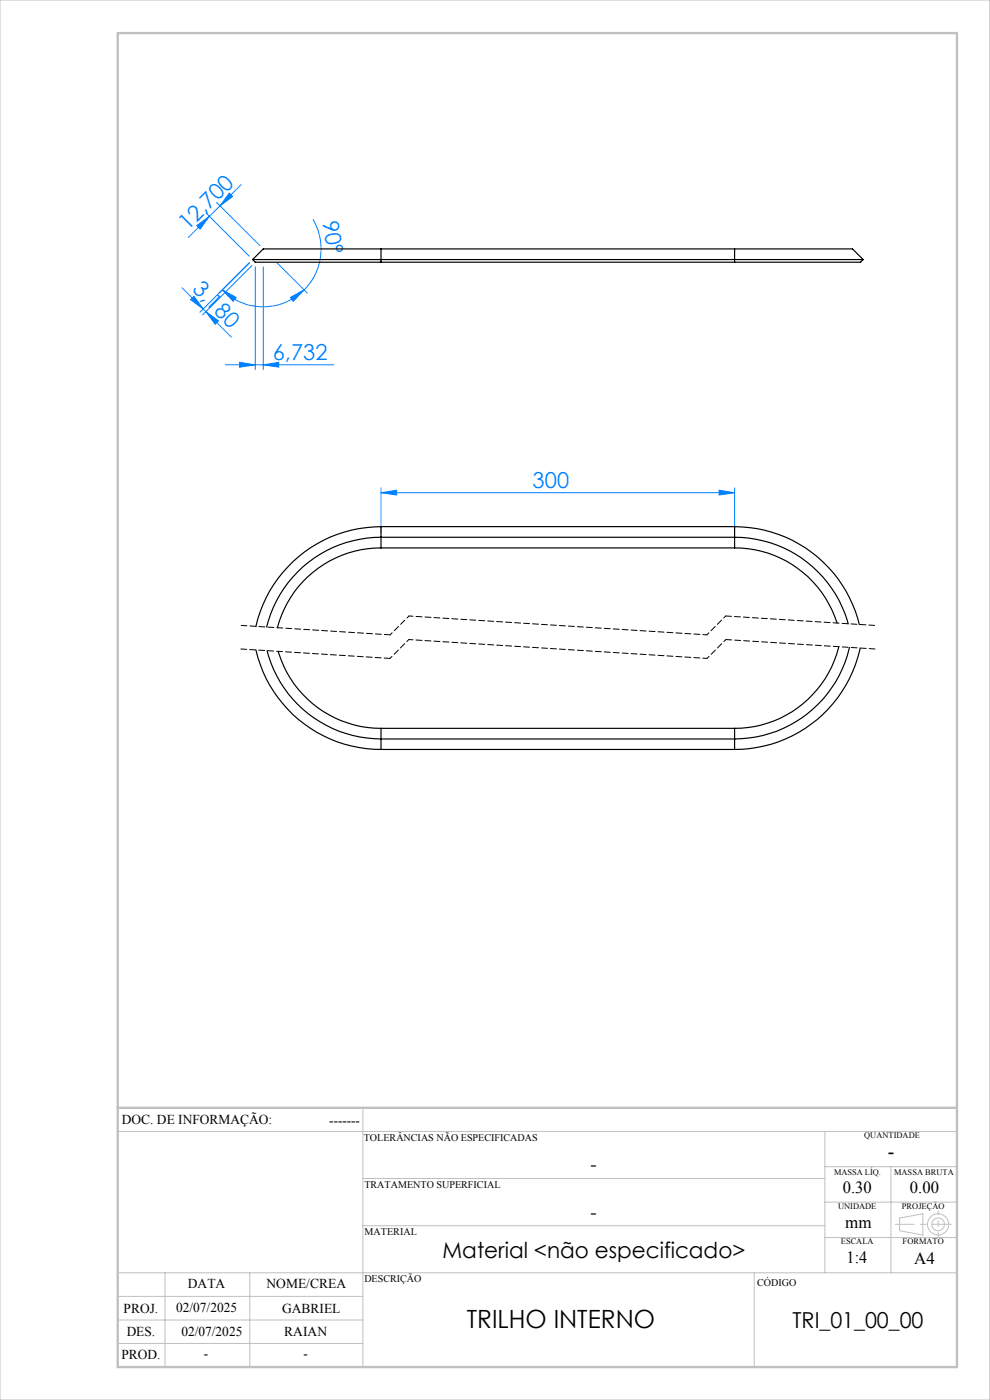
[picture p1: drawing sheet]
<svg xmlns="http://www.w3.org/2000/svg" width="210mm" height="297mm" viewBox="0 0 210 297" stroke-linecap="round" stroke-linejoin="round" font-family="sans-serif">
<g fill="none" stroke="#c0c0c0" stroke-width=".21">
<path d="M0 0h210v297h-210zM77 235v55M25 240h178M77 250h98M175 240v30M175 255h28M175 247.5h28M189 247.5v22.5M190.8 258.4l5-.9v4.5l-5-.9zM25 275h52M25 270h178M35 270v20"/>
<path d="M53 270v20M77 260h98M160 270v20M175 262.5h28M25 285h52M25 280h52"/>
<circle cx="199" cy="259.7" r="1.34"/>
<circle cx="199" cy="259.7" r="2.25"/>
</g>
<g fill="none" stroke="#0080ff" stroke-width=".21">
<path d="M51.2 39.2l-4.5 4.5M41.7 47.9l2.7-2-2 2.7zM43.7 45.2l9.2 9.2M44.4 45.9l-4.5 4.5M46 43l9.1 9.1M46.7 43.7l-2.3 2.2M48.6 41l.8 .7-2.7 2zM53.4 56.3l-10.4 10.5M54.2 56.6v21.8M55.8 56.6v21.8M58.8 55.8l6.4 6.4M66.4 46.5a12.3 12.3 0 0 1-1.9 15"/>
<path d="M38.6 61.1l10.5 10.4M40.4 63.6l.7-.7 2 2.6zM43.7 66.1l2.7 2-.8 .7zM46.4 62.2l6.5-6.4-10.5 10.4M47.2 61.5l2.9 1.6-.6 .8zM47.2 61.5a12.3 12.3 0 0 0 17.3 0M47.8 77.4h23M50.8 76.9l3.4 .5-3.4 .5zM55.8 77.4l3.3-.5v1zM61.6 63.1l2.9-1.6-2.3 2.4zM80.8 104.5l3.3-.5v1zM80.8 103.5v9.5"/>
<path d="M80.8 104.5h75M152.5 104l3.3 .5-3.3 .5zM155.8 103.5v9.5"/>
</g>
<path d="M82.7 139.7l-31.6-2M82.8 134.7l-31.6-2M185.5 132.7l-31.6-2M185.6 137.7l-31.6-2" fill="none" stroke="#000" stroke-width=".21" stroke-dasharray="1.3 .6"/>
<path d="M86.7 135.7l-4 4M86.8 130.7l-4 4M153.9 130.7l-4 4M154 135.7l-4 4" fill="none" stroke="#000" stroke-width=".21" stroke-dasharray="1.3 .6" stroke-dashoffset=".7"/>
<path d="M149.9 134.7l-63.1-4M150 139.7l-63.3-4" fill="none" stroke="#000" stroke-width=".21" stroke-dasharray="1.3 .6" stroke-dashoffset=".4"/>
<path d="M201.8 259.7h-11.9" fill="none" stroke="#c0c0c0" stroke-width=".21" stroke-dasharray="15.2 1.3 1.3 1.3" stroke-dashoffset="11.2"/>
<path d="M199 256.9v5.4" fill="none" stroke="#c0c0c0" stroke-width=".21" stroke-dasharray="15.2 1.3 1.3 1.3" stroke-dashoffset="14.4"/>
<path d="M25 7h178v283h-178zM25 235h178" fill="none" stroke="#c0c0c0" stroke-width=".5"/>
<g fill="#0080ff">
<path d="M47.2 61.5l2.9 1.6-.6 .8zM61.6 63.1l2.9-1.6-2.3 2.4z"/>
<path d="M55.8 77.4l3.3-.5v1zM50.8 76.9l3.4 .5-3.4 .5z"/>
<path d="M80.8 104.5l3.3-.5v1zM152.5 104l3.3 .5-3.3 .5z"/>
<path d="M48.6 41l.8 .7-2.7 2zM41.7 47.9l2.7-2-2 2.7z"/>
<path d="M40.4 63.6l.7-.7 2 2.6zM43.7 66.1l2.7 2-.8 .7z"/>
</g>
<g fill="none" stroke="#000" stroke-width=".25">
<path d="M53.6 55.1h129.5M53.6 55.1l.6 .5h26.6M80.8 52.8h-25l-2.2 2.3M80.8 52.8v2.8M80.8 55.6h75M80.8 52.8h75M155.8 52.8h25l2.3 2.3M155.8 52.8v2.8M183.1 55.1l-.6 .5h-26.7M80.8 116.2a22.7 22.7 0 0 0-22 17M80.8 111.7a27.2 27.2 0 0 0-26.5 21.2M80.8 116.2h75"/>
<path d="M80.8 111.7v4.5M80.8 111.7h75M155.8 116.2a22.8 22.8 0 0 1 21.8 16M155.8 111.7a27.3 27.3 0 0 1 26.5 20.8M155.8 111.7v4.5M54.3 137.9a27.2 27.2 0 0 0 26.5 21.1M59 138.2a22.7 22.7 0 0 0 21.8 16.3M177.9 137.2a22.8 22.8 0 0 1-22.1 17.3M179.9 132.4a25 25 0 0 0-24.1-18.4h-75a25 25 0 0 0-24.2 19M180.2 137.4a25.1 25.1 0 0 1-24.4 19.4h-75a24.9 24.9 0 0 1-24.1-18.8M182.5 137.5a27.1 27.1 0 0 1-26.7 21.5M80.8 154.5v4.5"/>
<path d="M80.8 154.5h75M80.8 159h75M155.8 154.5v4.5"/>
</g>
<text font-size="5.3" x="99" y="281.7">TRILHO INTERNO</text>
<g font-size="4.7" fill="#0080ff">
<text x="68.4" y="47.2" transform="rotate(81 68.4 47.2)">90°</text>
<text x="39.8" y="49.1" transform="rotate(-45 39.8 49.1)">12,700</text>
<text x="40.6" y="61.6" transform="rotate(45 40.6 61.6)">3,180</text>
<text x="57.9" y="76.4">6,732</text>
<text x="113" y="103.5">300</text>
</g>
<g font-size="4.7">
<text x="93.9" y="266.8">Material &lt;não especificado&gt;</text>
<text x="168.1" y="281.7">TRI_01_00_00</text>
</g>
<text font-size="4.3" x="188.3" y="245.8">-</text>
<g font-size="4">
<text x="125.2" y="248.4">-</text>
<text x="125.2" y="258.6">-</text>
</g>
<g font-size="3.6">
<text x="178.8" y="253.1">0.30</text>
<text x="193" y="253.1">0.00</text>
<text x="179.3" y="260.6">mm</text>
<text x="179.6" y="267.9">1:4</text>
<text x="193.9" y="268.1">A4</text>
</g>
<g font-size="2.9">
<text x="25.9" y="238.4">DOC. DE INFORMAÇÃO:</text>
<text x="69.8" y="238.6">-------</text>
<text x="39.9" y="273.2">DATA</text>
<text x="56.5" y="273.2">NOME/CREA</text>
<text x="26.2" y="278.6">PROJ.</text>
<text x="37.4" y="278.2">02/07/2025</text>
<text x="59.8" y="278.6">GABRIEL</text>
<text x="26.9" y="283.4">DES.</text>
<text x="38.5" y="283.4">02/07/2025</text>
<text x="60.3" y="283.4">RAIAN</text>
<text x="25.7" y="288.3">PROD.</text>
<text x="43.3" y="288">-</text>
<text x="64.4" y="288">-</text>
</g>
<g font-size="2.2">
<text x="77.2" y="242.1">TOLERÂNCIAS NÃO ESPECIFICADAS</text>
<text x="77.3" y="251.9">TRATAMENTO SUPERFICIAL</text>
<text x="77.3" y="261.9">MATERIAL</text>
<text x="77.3" y="272.1">DESCRIÇÃO</text>
<text x="160.6" y="272.8">CÓDIGO</text>
</g>
<g font-size="1.8">
<text x="183.3" y="241.4">QUANTIDADE</text>
<text x="176.9" y="249.2">MASSA LÍQ.</text>
<text x="189.7" y="249.2">MASSA BRUTA</text>
<text x="177.8" y="256.5">UNIDADE</text>
<text x="191.3" y="256.5">PROJEÇÃO</text>
<text x="178.4" y="264">ESCALA</text>
<text x="191.5" y="264">FORMATO</text>
</g>
</svg>
